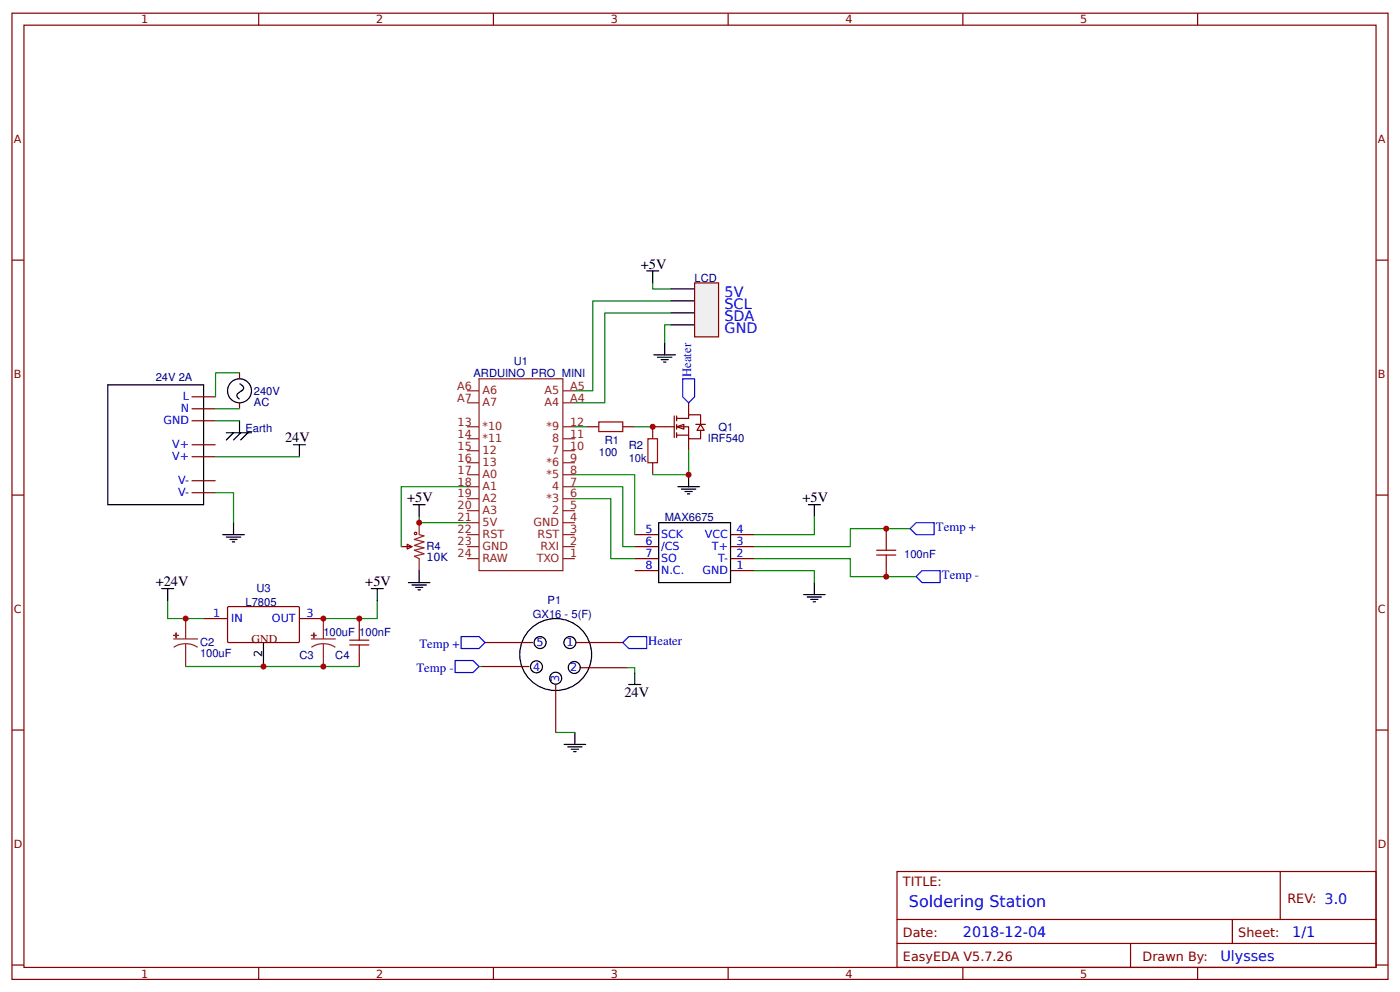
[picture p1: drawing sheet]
<svg xmlns="http://www.w3.org/2000/svg" width="309mm" height="219mm" viewBox="0 0 309 219" stroke-linecap="round" stroke-linejoin="round" font-family="sans-serif">
<g fill="none" stroke="#800" stroke-width=".26">
<path d="M2.6 2.9h304.1v213.3h-304.1zM5.3 5.6h298.7v207.9h-298.7zM57.1 2.9v2.7M109 2.9v2.7M160.9 2.9v2.7M212.7 2.9v2.7M264.6 2.9v2.7M2.6 57.4h2.7M304 57.4h2.7M2.6 109.3h2.7M304 109.3h2.7M2.6 161.1h2.7"/>
<path d="M304 161.1h2.7M198.2 192.4h105.8v21.1h-105.8zM282.8 192.4v10.5M2.6 213h2.7M57.1 213.5v2.7M109 213.5v2.7M160.9 213.5v2.7M198.2 202.9h105.8M198.2 208.2h105.8M212.7 213.5v2.7M249.8 208.2v5.3M264.6 213.5v2.7"/>
<path d="M272.3 202.9v5.3M304 213h2.7"/>
</g>
<g fill="#fefefe" stroke="#800" stroke-width=".26">
<path d="M149.5 94.2l1.6-.5v1z"/>
<path d="M154.8 93.7l.8 1.3h-1.6z"/>
</g>
<g fill="none" stroke="#800" stroke-width=".26">
<path d="M129.6 94.2h2.7M137.6 94.2h2.6M149 91.8v4.8M149 94.2h-4.8v2.6M149.5 92.3h2.6v-.8h2.7v2.2M149.5 94.2h2.6v2.6h2.7v-1.8M149.5 96h2.6M149.5 91.8v1.1M149.5 93.7v1M149.5 95.5v1.1M152.1 88.9v2.6M152.1 96.8v2.7"/>
<path d="M153.7 93.7h2.1M144.2 102.1v2.7M45 136.5h5.3M50.3 134l.2-.1h15.5l.1 .2v7.6l-.2 .1h-15.5l-.1-.2zM66.1 136.5h5.3M79.4 136.5v2.7M88.6 120.6h2.4M90 120.1l1 .5-1 .6zM79.4 144.5v2.6M106.4 147.1h10.5M107.2 141.8h10.5M122.8 151.1v10.6"/>
<path d="M127.3 141.8h10.5M128.1 147.4h10.5"/>
</g>
<g fill="none" stroke="#000" stroke-width=".26">
<path d="M149.8 107.4h4.7M150.5 107.9h3.2M151.3 108.5h1.6M151.9 109h.5M152.1 104.8v2.6M35.7 129.9h2.7M37 129.9v2.7M90.2 128.6h4.8M91 129.1h3.2M91.8 129.6h1.6M92.3 130.2h.6M92.6 125.9v2.7"/>
<path d="M58.2 141.8v5.3M138.9 151.1h2.7M140.2 148.4v2.7M124.6 164.3h4.8M125.4 164.8h3.2M126.2 165.4h1.6M126.7 165.9h.6M127 161.7v2.6"/>
<circle cx="118.5" cy="147.2" r="1.32"/>
<circle cx="119.3" cy="141.8" r="1.32"/>
<circle cx="122.8" cy="144.5" r="7.9"/>
<circle cx="122.8" cy="149.7" r="1.32"/>
<circle cx="125.9" cy="141.8" r="1.32"/>
<circle cx="126.9" cy="147.3" r="1.32"/>
</g>
<g fill="none" stroke="#8d2323" stroke-width=".26">
<path d="M103.2 99.5h2.6M103.2 96.8h2.6M103.2 94.2h2.6M103.2 88.9h2.6M103.2 86.3h2.6M105.8 83.6h18.6v42.3h-18.6zM124.4 99.5h2.6M124.4 96.8h2.6M124.4 94.2h2.6M124.4 88.9h2.6M124.4 86.3h2.6M92.6 115.4v2.6l1.1 .3-2.2 .8 2.2 .5-2.2 .8 2.2 .5-2.2 .5 2.2 .8-2.2 .6 1.1 .5v2.6"/>
<path d="M103.2 112.7h2.6M103.2 110.1h2.6M103.2 107.4h2.6M103.2 104.8h2.6M103.2 102.1h2.6M103.2 115.4h2.6M103.2 118h2.6M124.4 112.7h2.6M124.4 110.1h2.6M124.4 107.4h2.6M124.4 104.8h2.6M124.4 102.1h2.6"/>
<path d="M124.4 115.4h2.6M124.4 118h2.6M41 136.5v4.5M71.4 136.5v4.5M103.2 120.6h2.6M103.2 123.3h2.6M124.4 120.6h2.6M124.4 123.3h2.6M38.4 141h5.3M41 142.1l1.4 .2 1.3 .6M41 142.1l-1.4 .2-1.2 .6M41 142.1v5"/>
<path d="M68.8 141h5.3M71.4 142.1l1.4 .2 1.3 .6M71.4 142.1l-1.4 .2-1.2 .6M71.4 142.1v5"/>
</g>
<g fill="none" stroke="#a00000" stroke-width=".26">
<path d="M132.3 93.1h5.3v2.1h-5.3zM143.1 96.8h2.2v5.3h-2.2zM79.4 139.2v2.1M77.3 142.3h4.2M77.3 141.3h4.2M79.4 142.3v2.2"/>
<circle cx="91.8" cy="117.7" r=".26"/>
</g>
<path d="M127 94.2h2.6M140.2 94.2h4M152.1 99.5v5.3h-7.9M92.6 114v1.4h10.6M103.2 107.4h-14.6v13.2M37 132.6v3.9h8M83.3 132.6v3.9h-11.9M41 147.1h38.4M105.8 147.1h.6" fill="none" stroke="#080" stroke-width=".26"/>
<path d="M150.8 83.6h2.7v4l-1.4 1.3-1.3-1.3zM100.5 145.8h4l1.3 1.3-1.3 1.3h-4zM101.9 140.5h3.9l1.4 1.3-1.4 1.3h-3.9zM137.6 141.8l1.3-1.3h4v2.6h-4z" fill="none" stroke="#00f" stroke-width=".26"/>
<g fill="#8d2323" stroke="#8d2323" stroke-width=".26">
<path d="M38.4 140.2l1 .1z"/>
<path d="M38.9 139.7v1.1z"/>
<path d="M68.8 140.2l1 .1z"/>
<path d="M69.3 139.7v1.1z"/>
</g>
<path d="M153.5 62.4h5.2v11.9h-5.2z" fill="#efefef" stroke="#800" stroke-width=".26"/>
<g fill="none" stroke="#000" stroke-width=".26">
<path d="M142.9 59.8h2.6M144.2 59.8v2.6M144.5 78.3h4.7M145.3 78.8h3.1M146 79.4h1.6M146.6 79.9h.5M146.8 75.7v2.6M148.2 71.7h5.3M148.2 69.1h5.3M148.2 66.4h5.3M148.2 63.8h5.3M23.8 84.9h21.2v26.5h-21.2z"/>
<path d="M50 95.5h1.6l-1.6 1.6M51.6 95.5h1.6l-1.6 1.6M52.9 84.7l.6 .4a.83 .83 0 0 1-.4 1.3 .91 .91 0 0 0-.7 1.3l.5 .4M52.9 92.9v2.6M53.2 95.5h1.6l-1.6 1.6M54.8 95.5h.8M64.8 98.2h2.7M66.1 98.2v2.6M49.2 118h4.8M50 118.5h3.2M50.8 119.1h1.6M51.3 119.6h.6"/>
<path d="M51.6 115.4v2.6M91.3 111.4h2.6M92.6 111.4v2.6M145.5 115.4h15.9v13.2h-15.9zM178.6 111.4h2.6M179.9 111.4v2.6M82 129.9h2.7M83.3 129.9v2.7M177.5 131.2h4.8M178.3 131.8h3.2M179.1 132.3h1.6M179.7 132.8h.5"/>
<path d="M179.9 128.6v2.6"/>
<circle cx="52.9" cy="86.3" r="2.65"/>
</g>
<g fill="none" stroke="#080" stroke-width=".26">
<path d="M144.2 62.4v1.4h4M148.2 71.7h-1.4v4M148.2 66.4h-17.2v19.9h-4M148.2 69.1h-14.6v19.8h-6.6M47.6 92.9h5.3M47.6 90.2h5.3M52.9 82.3h-5.3v5.3M47.6 108.7h4v6.7M47.6 100.8h18.5M127 104.8h13.2v13.2M127 107.4h10.6v13.2h2.6M127 110.1h7.9v13.2h5.3"/>
<path d="M179.9 114v4h-13.2M201.1 116.7h-13.2v3.9h-21.2M166.7 125.9h13.2v2.7M166.7 123.3h21.2v4h14.5M138.6 147.4h1.6v1M122.8 161.7h4.2"/>
</g>
<g fill="none" stroke="#800" stroke-width=".26">
<path d="M42.3 87.6h5.3M42.3 90.2h5.3M42.3 92.9h5.3M42.3 98.2h5.3M52.9 82.3v1.3M52.9 88.9v1.3M42.3 100.8h5.3M42.3 106.1h5.3M42.3 108.7h5.3M140.2 118h5.3M161.4 118h5.3M195.8 116.7v2.6"/>
<path d="M140.2 125.9h5.3M140.2 123.3h5.3M140.2 120.6h5.3M161.4 125.9h5.3M161.4 123.3h5.3M161.4 120.6h5.3M195.8 124.6v2.7"/>
</g>
<path d="M201.1 116.7l1.3-1.3h4v2.6h-4zM202.4 127.3l1.3-1.4h4v2.7h-4z" fill="none" stroke="#00f" stroke-width=".26"/>
<path d="M195.8 119.3v2.1M193.7 122.5h4.2M193.7 121.4h4.2M195.8 122.5v2.1" fill="none" stroke="#a00000" stroke-width=".26"/>
<g fill="#c00">
<circle cx="144.2" cy="94.2" r=".66"/>
<circle cx="152.1" cy="104.8" r=".66"/>
<circle cx="92.6" cy="115.4" r=".66"/>
<circle cx="41" cy="136.5" r=".66"/>
<circle cx="71.4" cy="136.5" r=".66"/>
<circle cx="79.4" cy="136.5" r=".66"/>
<circle cx="71.4" cy="147.1" r=".66"/>
<circle cx="58.2" cy="147.1" r=".66"/>
<circle cx="195.8" cy="116.7" r=".66"/>
<circle cx="195.8" cy="127.3" r=".66"/>
</g>
<text font-size="3.5" fill="#00f" x="200.8" y="200.3">Soldering Station</text>
<g font-size="3.2">
<text x="141.6" y="59.3">+5V</text>
<text x="63" y="97.6">24V</text>
<text x="90" y="110.9">+5V</text>
<text x="177.3" y="110.9">+5V</text>
<text x="34.4" y="129.4">+24V</text>
<text x="80.7" y="129.4">+5V</text>
<text x="137.9" y="153.7">24V</text>
</g>
<g font-size="3.2" fill="#00f">
<text x="160.1" y="65.6">5V</text>
<text x="160.1" y="70.9">SDA</text>
<text x="160.1" y="68.3">SCL</text>
<text x="160.1" y="73.6">GND</text>
<text x="212.7" y="206.9">2018-12-04</text>
<text x="285.5" y="206.9">1/1</text>
<text x="269.6" y="212.2">Ulysses</text>
</g>
<g font-size="2.8" fill="#00f">
<text x="152.7" y="83.3" transform="rotate(-90 152.7 83.3)">Heater</text>
<text x="206.8" y="117.3">Temp +</text>
<text x="208.1" y="127.9">Temp -</text>
<text x="92.7" y="143.1">Temp +</text>
<text x="143.2" y="142.4">Heater</text>
<text x="92" y="148.4">Temp -</text>
</g>
<g font-size="2.8" fill="#800">
<text x="199.5" y="195.5">TITLE:</text>
<text x="284.4" y="199.2">REV: 3.0</text>
<text x="199.5" y="206.9">Date:</text>
<text x="273.6" y="206.9">Sheet:</text>
<text x="199.5" y="212.2">EasyEDA V5.7.26</text>
<text x="252.4" y="212.2">Drawn By:</text>
</g>
<text font-size="2.6" fill="#800" x="55.6" y="141.8">GND</text>
<g font-size="2.5" fill="#800">
<text x="31.2" y="5.2">1</text>
<text x="83.1" y="5.2">2</text>
<text x="134.9" y="5.2">3</text>
<text x="186.8" y="5.2">4</text>
<text x="238.7" y="5.2">5</text>
<text x="3" y="31.5">A</text>
<text x="304.4" y="31.5">A</text>
<text x="3" y="83.3">B</text>
<text x="304.4" y="83.3">B</text>
<text x="3" y="135.2">C</text>
<text x="304.4" y="135.2">C</text>
<text x="3" y="187.1">D</text>
<text x="304.4" y="187.1">D</text>
<text x="31.2" y="215.8">1</text>
<text x="83.1" y="215.8">2</text>
<text x="134.9" y="215.8">3</text>
<text x="186.8" y="215.8">4</text>
<text x="238.7" y="215.8">5</text>
</g>
<g font-size="2.5" fill="#000080">
<text x="153.5" y="62.3">LCD</text>
<text x="104.6" y="83.2">ARDUINO_PRO_MINI</text>
<text x="113.5" y="80.5">U1</text>
<text x="34.4" y="84.1">24V 2A</text>
<text x="56.1" y="89.5">AC</text>
<text x="56.1" y="87.1">240V</text>
<text x="54.2" y="95.4">Earth</text>
<text x="158.7" y="95.1">Q1</text>
<text x="132.3" y="100.7">100</text>
<text x="133.6" y="98">R1</text>
<text x="138.9" y="99.1">R2</text>
<text x="156.4" y="97.5">IRF540</text>
<text x="138.9" y="102">10k</text>
<text x="146.8" y="115">MAX6675</text>
<text x="94.2" y="123.9">10Κ</text>
<text x="94.2" y="121.5">R4</text>
<text x="199.8" y="123.1">100nF</text>
<text x="56.6" y="130.7">U3</text>
<text x="54.2" y="133.8">L7805</text>
<text x="117.7" y="136.4">GX16 - 5(F)</text>
<text x="121" y="133.3">P1</text>
<text x="44.2" y="142.7">C2</text>
<text x="71.4" y="140.4">100uF</text>
<text x="79.4" y="140.4">100nF</text>
<text x="44.2" y="145.1">100uF</text>
<text x="66.1" y="145.4">C3</text>
<text x="74.1" y="145.4">C4</text>
</g>
<g font-size="2.5" fill="#00f">
<text x="40.4" y="88.4">L</text>
<text x="36.1" y="93.7">GND</text>
<text x="40" y="91">N</text>
<text x="38" y="99">V+</text>
<text x="38" y="101.6">V+</text>
<text x="39.4" y="106.9">V-</text>
<text x="39.4" y="109.5">V-</text>
<text x="142.6" y="117.7">5</text>
<text x="146" y="118.8">SCK</text>
<text x="155.7" y="118.8">VCC</text>
<text x="162.7" y="117.7">4</text>
<text x="142.6" y="120.4">6</text>
<text x="142.6" y="123">7</text>
<text x="142.6" y="125.7">8</text>
<text x="146" y="121.4">/CS</text>
<text x="146" y="124.1">SO</text>
<text x="157.3" y="121.4">T+</text>
<text x="158.7" y="124.1">T-</text>
<text x="162.7" y="125.7">1</text>
<text x="162.7" y="123">2</text>
<text x="162.7" y="120.4">3</text>
<text x="146" y="126.7">N.C.</text>
<text x="155.2" y="126.7">GND</text>
<text x="47.1" y="136.3">1</text>
<text x="51.1" y="137.3">IN</text>
<text x="60.1" y="137.3">OUT</text>
<text x="67.7" y="136.3">3</text>
<text x="118.5" y="142.6">5</text>
<text x="125.1" y="142.6">1</text>
<text x="117.8" y="148.2">4</text>
<text x="125.9" y="148.2">2</text>
<text x="123.6" y="150.5" transform="rotate(-90 123.6 150.5)">3</text>
</g>
<g font-size="2.5" fill="#8d2323">
<text x="101" y="88.6">A7</text>
<text x="101" y="86">A6</text>
<text x="106.6" y="89.7">A7</text>
<text x="106.6" y="87">A6</text>
<text x="120.3" y="89.7">A4</text>
<text x="120.3" y="87">A5</text>
<text x="125.9" y="88.6">A4</text>
<text x="125.9" y="86">A5</text>
<text x="101.1" y="93.9">13</text>
<text x="106.6" y="95">*10</text>
<text x="120.8" y="95">*9</text>
<text x="125.9" y="93.9">12</text>
<text x="101.1" y="96.6">14</text>
<text x="101.1" y="99.2">15</text>
<text x="101.1" y="101.9">16</text>
<text x="106.6" y="97.6">*11</text>
<text x="106.6" y="100.3">12</text>
<text x="122" y="100.3">7</text>
<text x="122" y="97.6">8</text>
<text x="125.9" y="101.9">9</text>
<text x="125.9" y="99.2">10</text>
<text x="125.9" y="96.6">11</text>
<text x="101.1" y="104.5">17</text>
<text x="101.1" y="107.2">18</text>
<text x="106.6" y="102.9">13</text>
<text x="106.6" y="105.6">A0</text>
<text x="120.8" y="105.6">*5</text>
<text x="120.8" y="102.9">*6</text>
<text x="125.9" y="107.2">7</text>
<text x="125.9" y="104.5">8</text>
<text x="101.1" y="109.8">19</text>
<text x="101.1" y="112.4">20</text>
<text x="106.6" y="108.2">A1</text>
<text x="106.6" y="110.9">A2</text>
<text x="106.6" y="113.5">A3</text>
<text x="120.8" y="110.9">*3</text>
<text x="122" y="113.5">2</text>
<text x="122" y="108.2">4</text>
<text x="125.9" y="112.4">5</text>
<text x="125.9" y="109.8">6</text>
<text x="101.1" y="117.7">22</text>
<text x="101.1" y="115.1">21</text>
<text x="106.6" y="118.8">RST</text>
<text x="106.6" y="116.2">5V</text>
<text x="117.9" y="116.2">GND</text>
<text x="118.8" y="118.8">RST</text>
<text x="125.9" y="115.1">4</text>
<text x="125.9" y="117.7">3</text>
<text x="101.1" y="120.4">23</text>
<text x="101.1" y="123">24</text>
<text x="106.6" y="121.4">GND</text>
<text x="106.6" y="124.1">RAW</text>
<text x="118.6" y="124.1">TXO</text>
<text x="119.4" y="121.4">RXI</text>
<text x="125.9" y="120.4">2</text>
<text x="125.9" y="123">1</text>
</g>
<text font-size="2.5" x="57.9" y="145" transform="rotate(-90 57.9 145)">2</text>
</svg>
